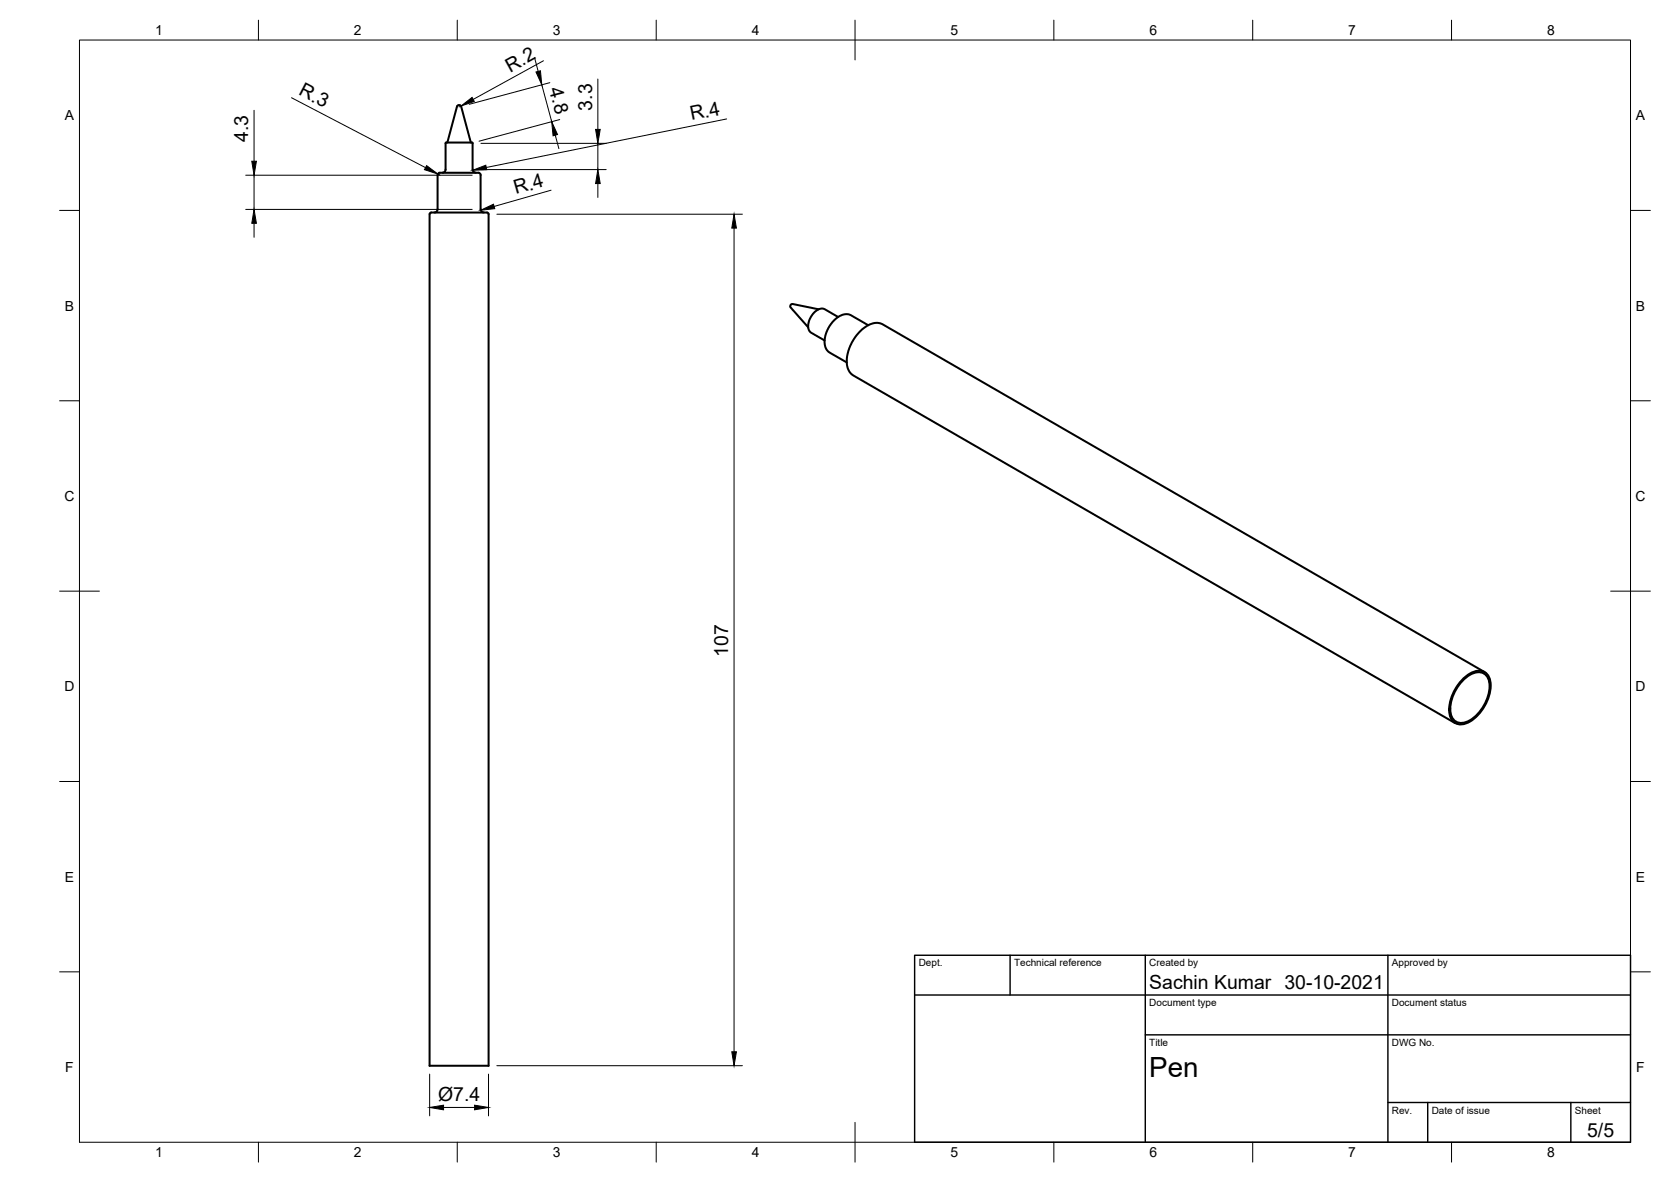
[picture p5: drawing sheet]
<svg xmlns="http://www.w3.org/2000/svg" width="420mm" height="297mm" viewBox="0 0 420 297" stroke-linecap="round" stroke-linejoin="round" font-family="sans-serif">
<!-- layer: Visible -->
<g fill="none" stroke="#000" stroke-width=".51">
<path d="M112.5 35.8l2.4-9.1 .4-.3 .4 .1 .3 .2 2.4 9.1M118.6 35.8l-6.5 .1-.1 6.7a.79 .79 0 0 1-.8 .8M118.6 35.8l.3 .2M118.8 36v6.6M108 53.8a1.02 1.02 0 0 1 1.4-.4h12.1a1.07 1.07 0 0 1 1.4 .4v214h-14.9v-214M110.6 43.4h9.6M110.6 43.4l-.4 .2-.2 .4v8.6a.79 .79 0 0 1-.8 .8M118.9 42.6a.79 .79 0 0 0 .7 .8M120.3 43.4l.4 .2 .2 .4M120.8 44v8.6M120.9 52.6a.79 .79 0 0 0 .8 .8M205.8 77.7l-6.5-1.3-.5 .2v.6l4.4 5.1"/>
<path d="M210.7 79.7l-3.3-2a3.1 3.1 0 0 0-3.6 2.2l-.4 .9a2.35 2.35 0 0 0 .6 2.8l3.3 2M218.3 81.7l-4.3-2.5-1.2-.3-1 .2-1.3 .7-1.2 1.1-1 1.6-.8 1.8-.2 1.4 .2 1.3 .3 .8 .8 .8 4.3 2.5M368 170.8a4.8 4.8 0 0 1 4.8-1.7 3.7 3.7 0 0 1 1.7 4.3 10.6 10.6 0 0 1-5.8 8 2.74 2.74 0 0 1-4-2.3 10.4 10.4 0 0 1 3.3-8.3zM368.1 170.4a4.8 4.8 0 0 1 5.2-1.5 4.1 4.1 0 0 1 1.5 4.3 11.4 11.4 0 0 1-6 8.5 2.92 2.92 0 0 1-4.4-2.4 11.2 11.2 0 0 1 3.7-8.9zM373.3 168.9l-151.5-87.4-1.1-.4-.7 .1-1.9 .7-2 1.6-1.8 2.4-1.2 3-.2 2.3 .5 1.9 1.1 1.2 151.4 87.4"/>
</g>
<!-- layer: Border -->
<g fill="none" stroke="#000" stroke-width=".25">
<path d="M20 10.1h390v276.9h-390zM65 5.1v5M115 5.1v5M165 5.1v5M215 5.1v10M265 5.1v5M315 5.1v5M365 5.1v5M15 52.9h5M410 52.9h5M15 100.7h5M410 100.7h5"/>
<path d="M15 148.6h10M405 148.6h10M15 196.4h5M410 196.4h5M15 244.2h5M410 244.2h5M65 287v5M115 287v5M165 287v5M215 282.1v9.9M265 287v5M315 287v5"/>
<path d="M365 287v5"/>
</g>
<!-- layer: TitleBlock -->
<path d="M230 240.1h180v46.9h-180zM230 250h180M254 240.1v9.9M288 240.1v46.9M349 240.1v46.9M288 260.1h122M349 277.1h61M359 277.1v9.9M395 277.1v9.9" fill="none" stroke="#000" stroke-width=".36"/>
<!-- layer: Dimensions -->
<g fill="none" stroke="#000" stroke-width=".25">
<path d="M134.4 14.5l.9 3.4M136.7 15.3l-17.7 9.7M150.3 19.9v12.6M63.9 27.7v12.8M73.3 24.6l33.7 17.5M115.9 26.7l-.3 .1M120.9 36h31.5M136.2 21.3l2.5 9.3M138.3 20.8l-20.3 5.4M139.6 34l.9 3.3M140.7 30l-20.2 5.5M150.3 36v6.6"/>
<path d="M182.7 29.9l-60.4 12.2M61.8 52.6h56.9M61.8 44h56.9M63.9 44v8.6M63.9 56.1v3.5M110.1 43.7l.5 .3M120.9 42.6h31.5M124.9 53.8h61.8M138.6 47.8l-14.4 4.1M150.3 46.1v3.5M184.6 57.3v207M108 269.9v10.5"/>
<path d="M111.5 278.3h7.8M122.8 269.9v10.5M124.9 267.8h61.8"/>
</g>
<g fill="#000" stroke="#000" stroke-width=".25">
<path d="M134.8 18.1l1.1-.3 .3 3.5zM115.9 26.7l2.8-2.2 .6 1zM138.7 30.6l1.5 3.2-1.1 .3zM149.8 32.5h1.1l-.6 3.5zM63.9 52.6l.6 3.5h-1.2zM63.3 40.5h1.2l-.6 3.5zM107.3 41.6l2.8 2.1-3.4-1.1zM118.9 42.8l3.3-1.3 .2 1.2zM120.9 52.8l3.2-1.5 .3 1.1zM150.3 42.6l.6 3.5h-1.1zM184.6 53.8l.6 3.5h-1.2zM108 278.3l3.5-.6v1.2z"/>
<path d="M119.3 277.7l3.5 .6-3.5 .6zM184 264.3h1.2l-.6 3.5z"/>
</g>
<text font-size="7" x="289" y="270.6">Pen</text>
<g font-size="4.9">
<text x="74.9" y="23.7" transform="rotate(27 74.9 23.7)">R.3</text>
<text x="128.3" y="18.3" transform="rotate(-29 128.3 18.3)">R.2</text>
<text x="138" y="22.4" transform="rotate(75 138 22.4)">4.8</text>
<text x="148.9" y="27.8" transform="rotate(-90 148.9 27.8)">3.3</text>
<text x="62.4" y="35.7" transform="rotate(-90 62.4 35.7)">4.3</text>
<text x="173.8" y="30.3" transform="rotate(-11 173.8 30.3)">R.4</text>
<text x="129.7" y="48.9" transform="rotate(-16 129.7 48.9)">R.4</text>
<text x="183.1" y="165" transform="rotate(-90 183.1 165)">107</text>
<text x="289" y="248.5">Sachin Kumar 30-10-2021</text>
<text x="110.2" y="276.8">Ø7.4</text>
<text x="399.1" y="285.7">5/5</text>
</g>
<g font-size="3.5">
<text x="39" y="8.8">1</text>
<text x="89" y="8.8">2</text>
<text x="139" y="8.8">3</text>
<text x="189" y="8.8">4</text>
<text x="239" y="8.8">5</text>
<text x="289" y="8.8">6</text>
<text x="339" y="8.8">7</text>
<text x="389" y="8.8">8</text>
<text x="16.3" y="30.2">A</text>
<text x="411.3" y="30.2">A</text>
<text x="16.3" y="78">B</text>
<text x="411.3" y="78">B</text>
<text x="16.2" y="125.9">C</text>
<text x="411.2" y="125.9">C</text>
<text x="16.2" y="173.7">D</text>
<text x="411.2" y="173.7">D</text>
<text x="16.3" y="221.6">E</text>
<text x="411.3" y="221.6">E</text>
<text x="16.4" y="269.4">F</text>
<text x="411.4" y="269.4">F</text>
<text x="39" y="290.8">1</text>
<text x="89" y="290.8">2</text>
<text x="139" y="290.8">3</text>
<text x="189" y="290.8">4</text>
<text x="239" y="290.8">5</text>
<text x="289" y="290.8">6</text>
<text x="339" y="290.8">7</text>
<text x="389" y="290.8">8</text>
</g>
<g font-size="2.5">
<text x="231" y="242.9">Dept.</text>
<text x="255" y="242.9">Technical reference</text>
<text x="289" y="242.9">Created by</text>
<text x="350" y="242.9">Approved by</text>
<text x="289" y="252.8">Document type</text>
<text x="350" y="252.8">Document status</text>
<text x="289" y="262.9">Title</text>
<text x="350" y="262.9">DWG No.</text>
<text x="350" y="279.9">Rev.</text>
<text x="360" y="279.9">Date of issue</text>
<text x="396" y="279.9">Sheet</text>
</g>
</svg>
